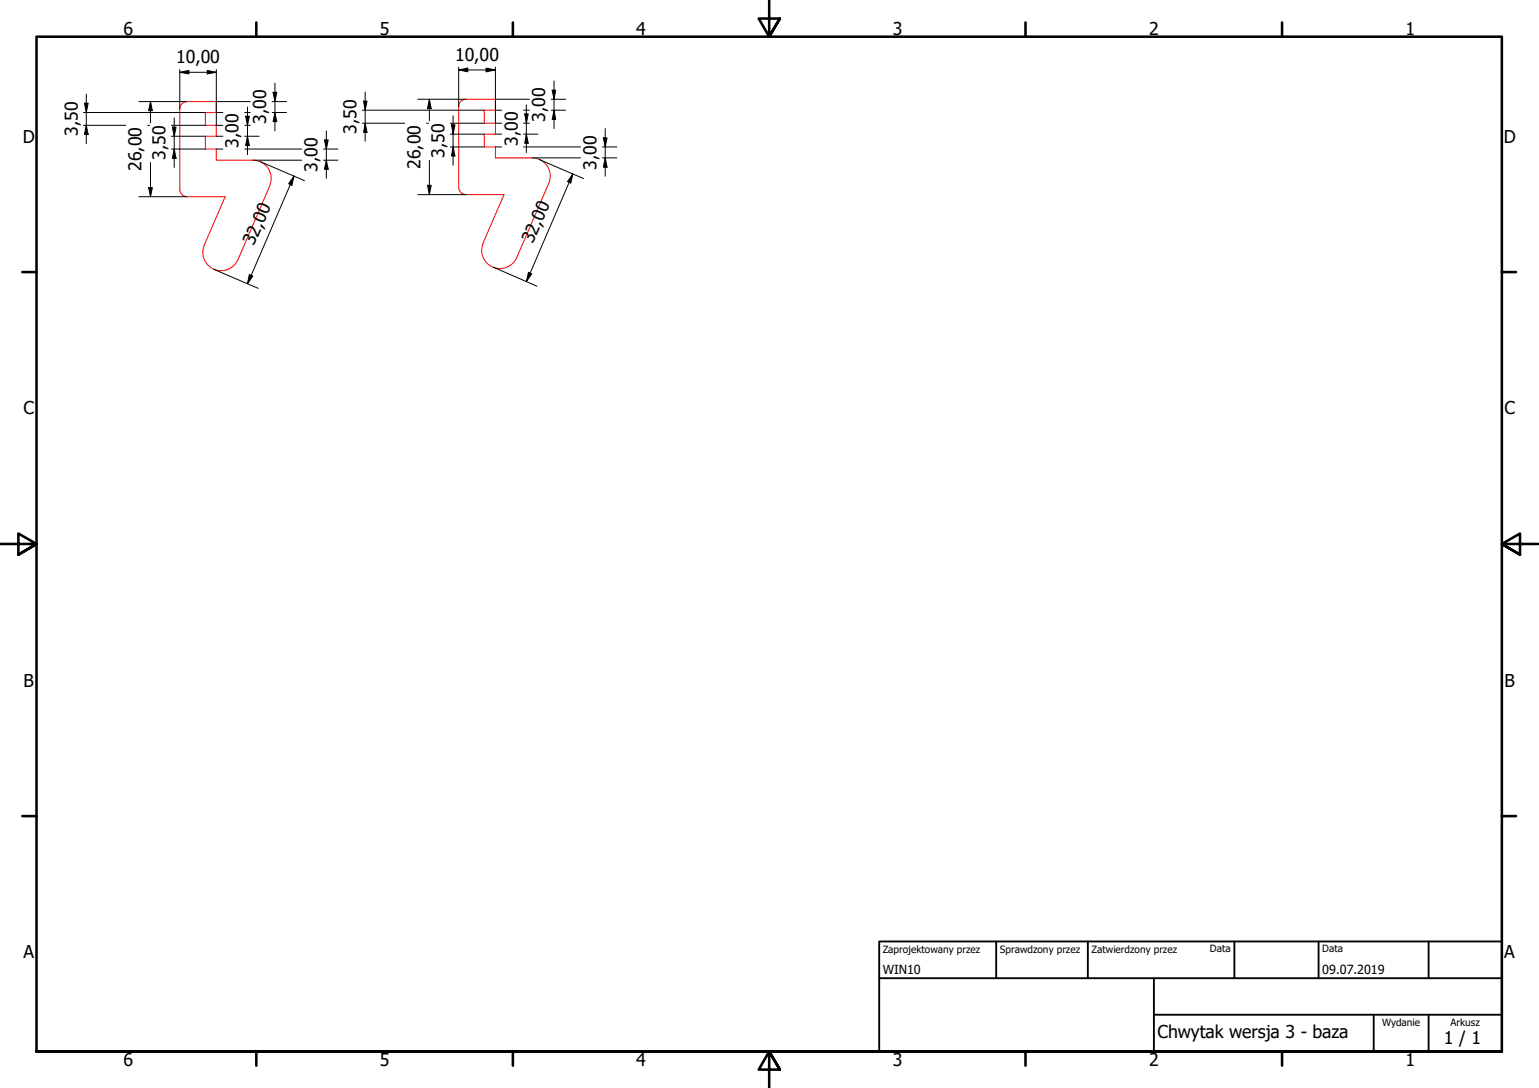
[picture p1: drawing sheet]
<svg xmlns="http://www.w3.org/2000/svg" width="420mm" height="297mm" viewBox="0 0 420 297" stroke-linecap="round" stroke-linejoin="round" font-family="sans-serif">
<!-- layer: Widoczne (ISO) -->
<path d="M49.1 29.7a2 2 0 0 1 2-2h8v3h-3v3.5h3v3h-3v3.5h3v3h10a5 5 0 0 1 4.5 7l-8.6 20.2M49.1 29.7v22a2 2 0 0 0 2 2h10.4l-5.7 13.2M125.2 29.1v22a2 2 0 0 0 2 2h10.4l-5.7 13.2M125.2 29.1a2 2 0 0 1 2-2h8.1v3h-3.1v3.5h3.1v3h-3.1v3.5h3.1v3h9.9a5 5 0 0 1 4.6 7M149.8 50.1l-8.7 20.2a5 5 0 0 1-6.6 2.6 5 5 0 0 1-2.6-6.5M55.8 66.9a5 5 0 0 0 2.6 6.6 5 5 0 0 0 6.5-2.6" fill="none" stroke="#f00" stroke-width=".27"/>
<!-- layer: Obramowanie (ISO) -->
<g fill="none" stroke="#000" stroke-width=".7">
<path d="M70 6.1v3.9M140 6.1v3.9M210 0v10l-2.9-4.9h5.8l-2.9 4.9 2.9-4.9M280 6.1v3.9M350 6.1v3.9M6.1 74.3h3.9M410 74.3h3.9M0 148.5h10l-5-2.8v5.7l5-2.9-5 2.9M420 148.5h-10l5-2.8v5.7l-5-2.9 5 2.9M6.1 222.8h3.9M410 222.8h3.9M10 287.1v-277.1h400v277.1h-400h400"/>
<path d="M70 287.1v3.8M140 287.1v3.8M212.9 292l-2.9-4.9 2.9 4.9h-5.8l2.9-4.9v9.9M280 287.1v3.8M350 287.1v3.8"/>
</g>
<path d="M240 257h170v30.1h-170zM272 257v10.1M297 257v10.1M337 257v10.1M360 257v10.1M390 257v10.1M240 267.1h170M315 277h95M315 267.1v20M375 277v10.1M390 277v10.1" fill="none" stroke="#000" stroke-width=".51"/>
<!-- layer: Wymiar (ISO) -->
<g fill="none" stroke="#000" stroke-width=".27">
<path d="M49.1 19.7l2.5-.5v1zM49.1 19.7h10M49.1 19v10.7M56.6 19.2l2.5 .5-2.5 .5zM59.1 19v15.2h1.7M125.2 19.1l2.5-.5v1zM125.2 19.1h10.1M125.2 18.3v10.8M132.7 18.6l2.6 .5-2.6 .5zM135.3 18.3v15.3h1.7M22.8 30.7h33.3M22.8 34.2h11.6"/>
<path d="M23.1 28.2h1l-.5 2.5zM23.6 34.2l.5 2.5h-1zM23.6 25.7v13.5M37.9 27.7h13.2M40.3 34.2h.5M41.1 27.7l.5 2.5h-1zM41.1 27.7v5.8M46.8 37.2h9.3M46.8 34.2h9.3M47.1 34.7h1l-.5 2.5zM47.6 32.2v13.5M59.1 27.7h9.2"/>
<path d="M59.1 30.7h1.7M59.1 37.2h1.7M66.8 30.7h1.5M66.8 37.2h3.9M66.8 34.2h1.5M67.1 31.7h1l-.5 2.5zM67.6 37.2l.5 2.5h-1zM67.6 29.2v13M74.3 27.7h3.9M74.3 30.7h3.9M74.5 25.2h1.1l-.5 2.5zM75.1 30.7l.5 2.5h-1.1z"/>
<path d="M75.1 22.7v13M88.6 38.2h1l-.5 2.5zM89.1 35.7v13M98.9 30.1h33.3M98.9 33.6h11.6M99.3 27.6h.9l-.5 2.5zM99.7 33.6l.5 2.5h-.9zM99.7 25.1v13.5M114 27.1h13.3M116.5 33.6h.5M117.2 27.1l.5 2.5h-1zM117.2 27.1v5.8"/>
<path d="M122.9 36.6h9.3M122.9 33.6h9.3M123.3 34.1h.9l-.5 2.5zM123.7 31.6v13.5M135.3 36.6h1.7M135.3 30.1h1.7M135.3 27.1h9.2M142.9 36.6h4M142.9 30.1h1.6M142.9 33.6h1.6M143.3 31.1h.9l-.5 2.5zM143.7 36.6l.5 2.5h-.9z"/>
<path d="M143.7 28.6v13M150.5 30.1h3.9M150.5 27.1h3.9M150.7 24.6h1l-.4 2.5zM151.3 30.1l.4 2.5h-1zM151.3 22.1v13M164.7 37.6h1l-.5 2.5zM165.2 35.1v13M37.9 53.7h13.2M40.6 51.2h1l-.5 2.5zM41.1 44.4v9.3M46.8 40.7h9.3"/>
<path d="M47.6 40.7l.5 2.5h-1zM59.1 40.7h1.7M66.8 40.7h15.6M69.1 43.7h13.3M71.1 44.1l12 5.2M80.3 48.1l-.6 2.5-.9-.4zM80.3 48.1l-12.7 29.4M88.3 43.7h4M88.3 40.7h4M89.1 43.7l.5 2.5h-1zM114 53.1h13.3M116.7 50.6h1l-.5 2.5z"/>
<path d="M117.2 43.8v9.3M122.9 40.1h9.3M123.7 40.1l.5 2.5h-.9zM135.3 40.1h1.7M142.9 40.1h15.6M145.2 43.1h13.3M147.2 43.5l12.1 5.3M156.4 47.5l-.6 2.5-.9-.4zM156.4 47.5l-12.7 29.4M164.5 40.1h3.9M164.5 43.1h3.9M165.2 43.1l.5 2.5h-1z"/>
<path d="M58.4 73.5l12.1 5.2M68.1 75l.9 .4-1.4 2.1zM134.6 72.9l12 5.3M144.3 74.3l.9 .5-1.5 2.1z"/>
</g>
<g fill="#000">
<path d="M49.1 19.7l2.5-.5v1z" fill-rule="evenodd"/>
<path d="M125.2 19.1l2.5-.5v1z" fill-rule="evenodd"/>
<path d="M132.7 18.6l2.6 .5-2.6 .5z" fill-rule="evenodd"/>
<path d="M23.1 28.2h1l-.5 2.5z" fill-rule="evenodd"/>
<path d="M23.6 34.2l.5 2.5h-1z" fill-rule="evenodd"/>
<path d="M41.1 27.7l.5 2.5h-1z" fill-rule="evenodd"/>
<path d="M47.1 34.7h1l-.5 2.5z" fill-rule="evenodd"/>
<path d="M56.6 19.2l2.5 .5-2.5 .5z" fill-rule="evenodd"/>
<path d="M67.1 31.7h1l-.5 2.5z" fill-rule="evenodd"/>
<path d="M67.6 37.2l.5 2.5h-1z" fill-rule="evenodd"/>
<path d="M74.5 25.2h1.1l-.5 2.5z" fill-rule="evenodd"/>
<path d="M75.1 30.7l.5 2.5h-1.1z" fill-rule="evenodd"/>
<path d="M88.6 38.2h1l-.5 2.5z" fill-rule="evenodd"/>
<path d="M99.3 27.6h.9l-.5 2.5z" fill-rule="evenodd"/>
<path d="M99.7 33.6l.5 2.5h-.9z" fill-rule="evenodd"/>
<path d="M117.2 27.1l.5 2.5h-1z" fill-rule="evenodd"/>
<path d="M123.3 34.1h.9l-.5 2.5z" fill-rule="evenodd"/>
<path d="M143.3 31.1h.9l-.5 2.5z" fill-rule="evenodd"/>
<path d="M143.7 36.6l.5 2.5h-.9z" fill-rule="evenodd"/>
<path d="M150.7 24.6h1l-.4 2.5z" fill-rule="evenodd"/>
<path d="M151.3 30.1l.4 2.5h-1z" fill-rule="evenodd"/>
<path d="M164.7 37.6h1l-.5 2.5z" fill-rule="evenodd"/>
<path d="M40.6 51.2h1l-.5 2.5z" fill-rule="evenodd"/>
<path d="M47.6 40.7l.5 2.5h-1z" fill-rule="evenodd"/>
<path d="M80.3 48.1l-.6 2.5-.9-.4z" fill-rule="evenodd"/>
<path d="M89.1 43.7l.5 2.5h-1z" fill-rule="evenodd"/>
<path d="M116.7 50.6h1l-.5 2.5z" fill-rule="evenodd"/>
<path d="M123.7 40.1l.5 2.5h-.9z" fill-rule="evenodd"/>
<path d="M156.4 47.5l-.6 2.5-.9-.4z" fill-rule="evenodd"/>
<path d="M165.2 43.1l.5 2.5h-1z" fill-rule="evenodd"/>
<path d="M68.1 75l.9 .4-1.4 2.1z" fill-rule="evenodd"/>
<path d="M144.3 74.3l.9 .5-1.5 2.1z" fill-rule="evenodd"/>
</g>
<g font-size="4.8">
<text x="33.7" y="9.6">6</text>
<text x="103.7" y="9.6">5</text>
<text x="173.7" y="9.6">4</text>
<text x="243.7" y="9.6">3</text>
<text x="313.7" y="9.6">2</text>
<text x="383.7" y="9.6">1</text>
<text x="48.1" y="17.3">10,00</text>
<text x="124.3" y="16.7">10,00</text>
<text x="72.7" y="33.9" transform="rotate(-90 72.7 33.9)">3,00</text>
<text x="148.8" y="33.3" transform="rotate(-90 148.8 33.3)">3,00</text>
<text x="6.2" y="38.9">D</text>
<text x="21.2" y="37.1" transform="rotate(-90 21.2 37.1)">3,50</text>
<text x="65.2" y="40.4" transform="rotate(-90 65.2 40.4)">3,00</text>
<text x="97.3" y="36.6" transform="rotate(-90 97.3 36.6)">3,50</text>
<text x="141.4" y="39.8" transform="rotate(-90 141.4 39.8)">3,00</text>
<text x="410.5" y="38.9">D</text>
<text x="38.7" y="46.7" transform="rotate(-90 38.7 46.7)">26,00</text>
<text x="45.1" y="43.6" transform="rotate(-90 45.1 43.6)">3,50</text>
<text x="86.7" y="46.8" transform="rotate(-90 86.7 46.8)">3,00</text>
<text x="114.8" y="46.1" transform="rotate(-90 114.8 46.1)">26,00</text>
<text x="121.3" y="43" transform="rotate(-90 121.3 43)">3,50</text>
<text x="162.8" y="46.3" transform="rotate(-90 162.8 46.3)">3,00</text>
<text x="69.3" y="67.3" transform="rotate(-67 69.3 67.3)">32,00</text>
<text x="145.5" y="66.7" transform="rotate(-67 145.5 66.7)">32,00</text>
<text x="6.4" y="113.1">C</text>
<text x="410.7" y="113.1">C</text>
<text x="6.4" y="187.4">B</text>
<text x="410.7" y="187.4">B</text>
<text x="6.4" y="261.7">A</text>
<text x="410.7" y="261.7">A</text>
<text x="316" y="283.4">Chwytak wersja 3 - baza</text>
<text x="394.2" y="285">1 / 1</text>
<text x="33.7" y="290.9">6</text>
<text x="103.7" y="290.9">5</text>
<text x="173.7" y="290.9">4</text>
<text x="243.7" y="290.9">3</text>
<text x="313.7" y="290.9">2</text>
<text x="383.7" y="290.9">1</text>
</g>
<g font-size="3.4">
<text x="241" y="266">WIN10</text>
<text x="361" y="266">09.07.2019</text>
</g>
<g font-size="2.7">
<text x="241" y="260.1">Zaprojektowany przez</text>
<text x="273" y="260.1">Sprawdzony przez</text>
<text x="298" y="260.1">Zatwierdzony przez</text>
<text x="330.3" y="260">Data</text>
<text x="361" y="260">Data</text>
<text x="377.3" y="280.1">Wydanie</text>
<text x="396" y="280.1">Arkusz</text>
</g>
</svg>
